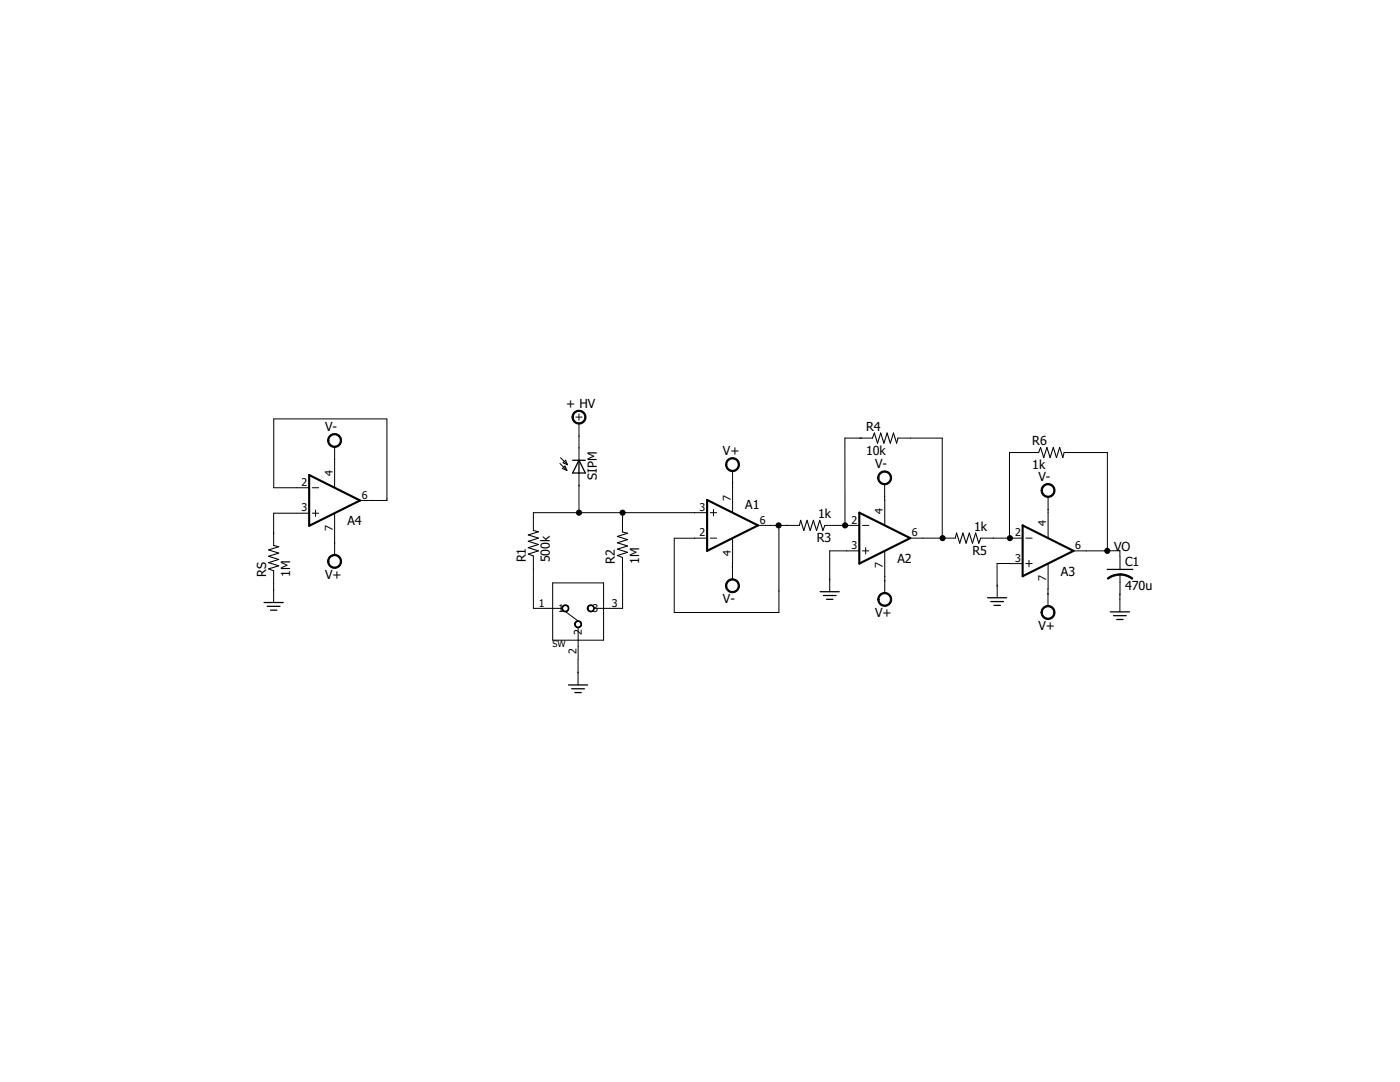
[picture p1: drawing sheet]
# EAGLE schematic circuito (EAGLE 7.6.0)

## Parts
A1  1AMP_P7+4D  [SO08]
A2  1AMP_P7+4D  [SO08]
A3  1AMP_P7+4D  [SO08]
C1  470u  C-US025-024X044  [C025-024X044]
R1  500k  R-US_0204/2V  [0204V]
R2  1M  R-US_0204/2V  [0204V]
R3  1k  R-US_0204/2V  [0204V]
R4  10k  R-US_0204/2V  [0204V]
R5  1k  R-US_0204/2V  [0204V]
R6  1k  R-US_0204/2V  [0204V]
SIPM  BP104  [BP104]
SW  DIP-SLIDE-SWITCH(3P-11.6X4.0X5.4+2.0MM)-EG1218  [SW3-2.5-11.6X4.0X5.4+2.0MM]

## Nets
N$3: A1.3(+IN) SIPM.A
N$4: R3.2
N$6: A2.2(-IN)
N$7: R5.2
N$10: A3.2(-IN)
VO: A3.6(OUT)
Unconnected: A1.2(-IN) A1.6(OUT) A2.3(+IN) A2.6(OUT) A3.3(+IN) C1.1 C1.2 R1.1 R1.2 R2.1 R2.2 R3.1 R4.1 R4.2 R5.1 R6.1 R6.2 SIPM.K(C) SW.1 SW.2 SW.3

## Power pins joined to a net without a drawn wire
V+: A1.7(V+) A2.7(V+) A3.7(V+)
V-: A1.4(V-) A2.4(V-) A3.4(V-)
